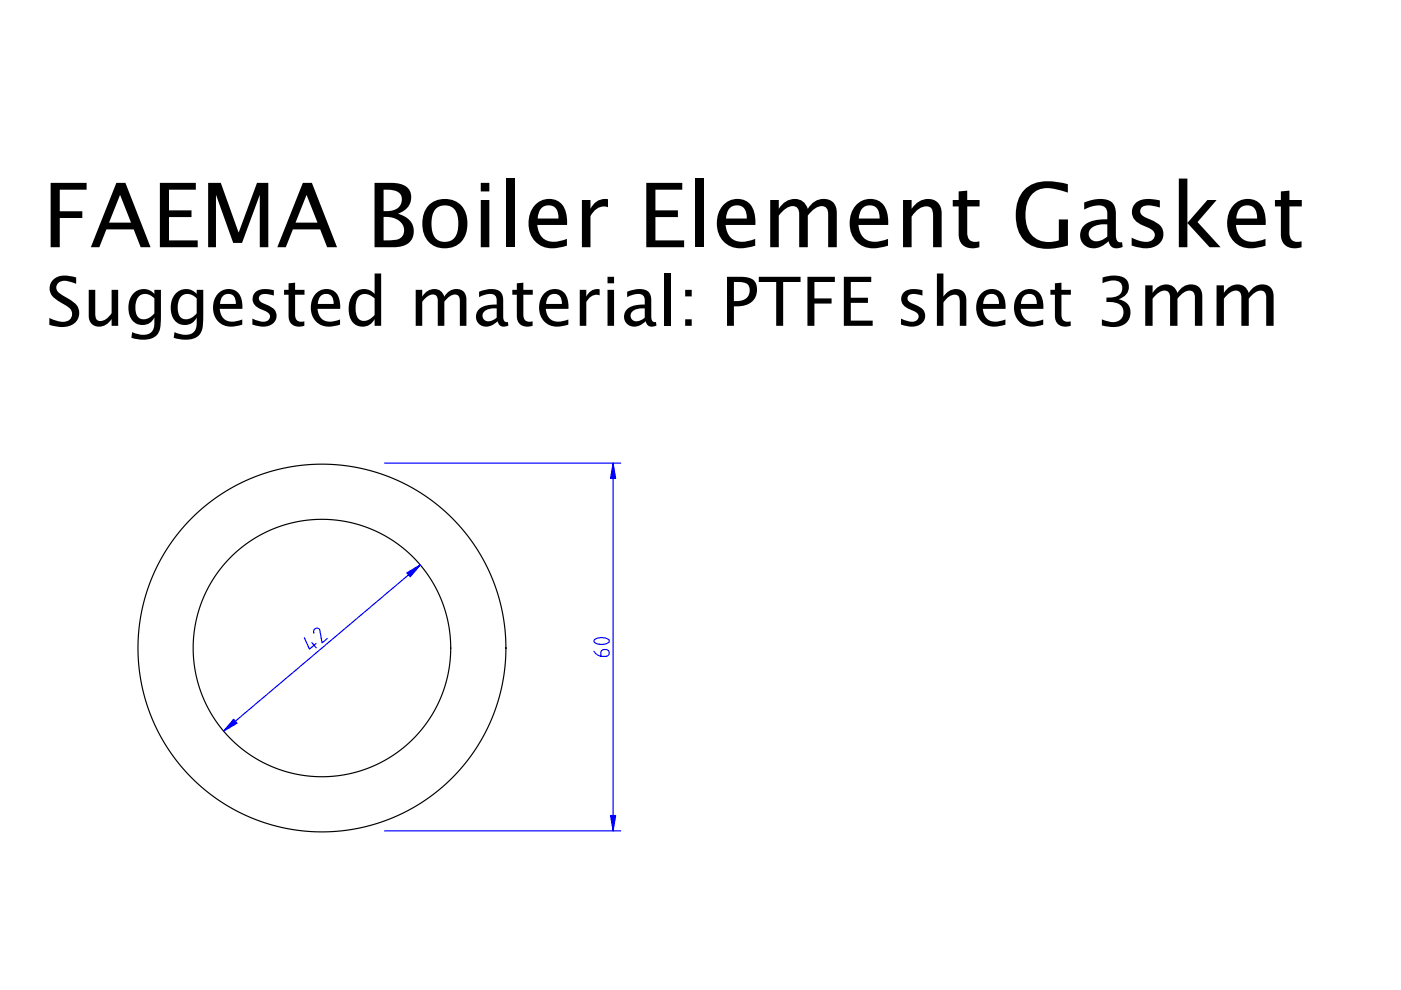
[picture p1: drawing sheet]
<svg xmlns="http://www.w3.org/2000/svg" width="297mm" height="210mm" viewBox="0 0 297 210" stroke-linecap="round" stroke-linejoin="round" font-family="sans-serif">
<g fill="none" stroke="#000" stroke-width=".25">
<path d="M95.6 137.4h.1M107.3 137.4h.1"/>
<circle cx="68.3" cy="137.4" r="27.3"/>
<circle cx="68.3" cy="137.4" r="39"/>
</g>
<path d="M89.1 119.8l-41.7 35.2" fill="none" stroke="#00f" stroke-width=".25"/>
<path d="M49.5 152.5l.7 .8-2.8 1.7z" fill="#00f"/>
<path d="M49.5 152.5l.7 .8-2.8 1.7z" fill="#00f" stroke="#00f" stroke-width=".25"/>
<path d="M86.3 121.5l2.8-1.7-2.1 2.5z" fill="#00f"/>
<path d="M86.3 121.5l2.8-1.7-2.1 2.5z" fill="#00f" stroke="#00f" stroke-width=".25"/>
<path d="M81.6 98.2h50M130 98.2v78M64.5 135.2l1.1 2.4 1.4-1.1M66.1 136.3l.9 1.1M66.6 134.2a.7 .7 0 0 1 .3-.9 .7 .7 0 0 1 .9 .3l.5 2.7 1.1-.9M81.6 176.2h50" fill="none" stroke="#00f" stroke-width=".25"/>
<path d="M130 98.2l.5 3.2h-1.1z" fill="#00f"/>
<path d="M130 98.2l.5 3.2h-1.1z" fill="#00f" stroke="#00f" stroke-width=".25"/>
<path d="M129.4 172.9h1.1l-.5 3.3z" fill="#00f"/>
<path d="M129.4 172.9h1.1l-.5 3.3z" fill="#00f" stroke="#00f" stroke-width=".25"/>
<path d="M125.9 138.1a2.17 2.17 0 0 0 1.9 1.1h.7a.72 .72 0 0 0 .7-.8 .72 .72 0 0 0-.7-.7h-.4a.72 .72 0 0 0-.7 .7v.7M126 135.6a2.43 2.43 0 0 1 3.2 .2v.1a2.24 2.24 0 0 1-3.1 .3l-.2-.3z" fill="none" stroke="#00f" stroke-width=".25"/>
<text font-size="18.9" x="9" y="52.4">FAEMA Boiler Element Gasket</text>
<text font-size="14.4" x="9.8" y="69.1">Suggested material: PTFE sheet 3mm</text>
</svg>
